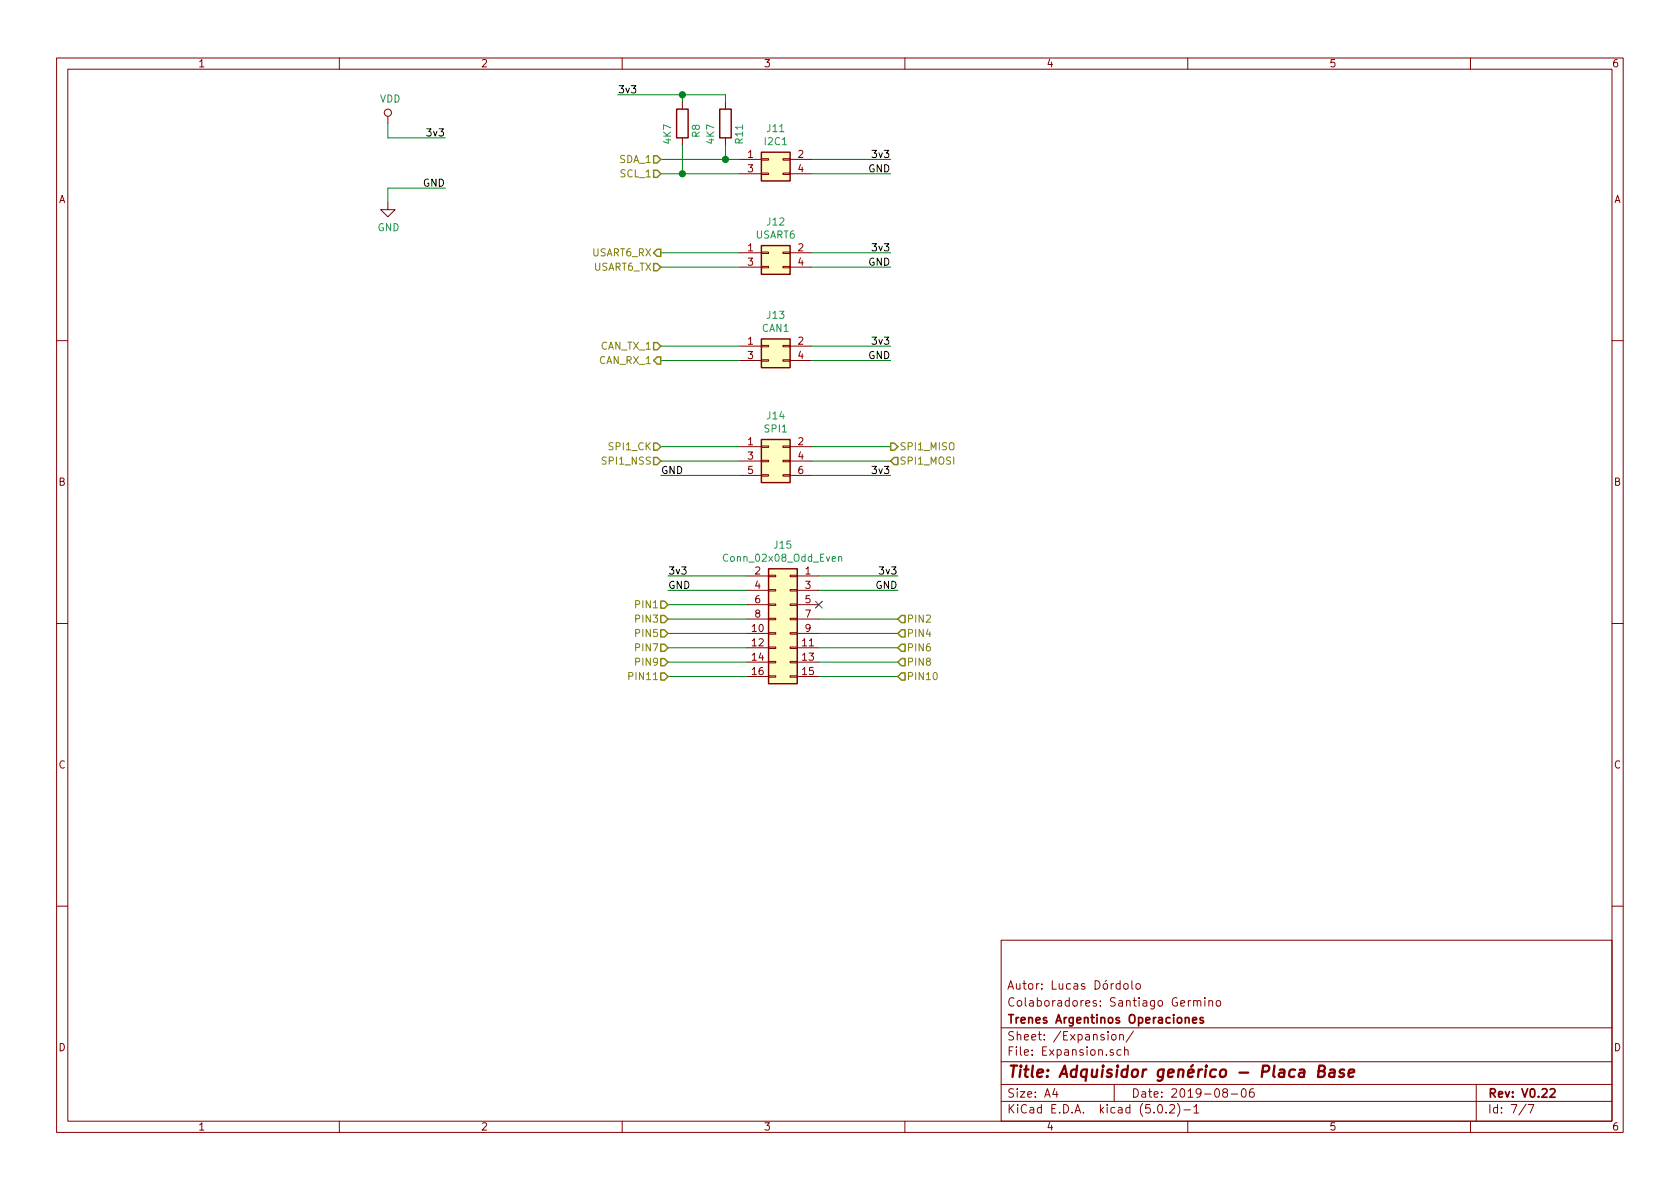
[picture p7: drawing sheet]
EESchema Schematic File Version 4
LIBS:Placa_base-cache
EELAYER 26 0
EELAYER END
$Descr A4 11693 8268
encoding utf-8
Sheet 7 7
Title "Adquisidor genérico - Placa Base"
Date "2019-08-06"
Rev "V0.22"
Comp "Trenes Argentinos Operaciones"
Comment1 "Colaboradores: Santiago Germino"
Comment2 "Autor: Lucas Dórdolo"
Comment3 ""
Comment4 ""
$EndDescr
$Comp
L Connector_Generic:Conn_02x02_Odd_Even J12
U 1 1
P 5350 1750
F 0 "J12" H 5400 1967 50  0000 C CNN
F 1 "USART6" H 5400 1876 50  0000 C CNN
F 2 "Connector_PinHeader_2.54mm:PinHeader_2x02_P2.54mm_Vertical" H 5350 1750 50  0001 C CNN
F 3 "~" H 5350 1750 50  0001 C CNN
	1    5350 1750
	1    0    0    -1  
$EndComp
$Comp
L Connector_Generic:Conn_02x02_Odd_Even J13
U 1 1
P 5350 2400
F 0 "J13" H 5400 2617 50  0000 C CNN
F 1 "CAN1" H 5400 2526 50  0000 C CNN
F 2 "Connector_PinHeader_2.54mm:PinHeader_2x02_P2.54mm_Vertical" H 5350 2400 50  0001 C CNN
F 3 "~" H 5350 2400 50  0001 C CNN
	1    5350 2400
	1    0    0    -1  
$EndComp
$Comp
L Connector_Generic:Conn_02x03_Odd_Even J14
U 1 1
P 5350 3200
F 0 "J14" H 5400 3517 50  0000 C CNN
F 1 "SPI1" H 5400 3426 50  0000 C CNN
F 2 "Connector_PinHeader_2.54mm:PinHeader_2x03_P2.54mm_Vertical" H 5350 3200 50  0001 C CNN
F 3 "~" H 5350 3200 50  0001 C CNN
	1    5350 3200
	1    0    0    -1  
$EndComp
$Comp
L Connector_Generic:Conn_02x08_Odd_Even J15
U 1 1
P 5500 4300
F 0 "J15" H 5550 4817 50  0000 C CNN
F 1 "Conn_02x08_Odd_Even" H 5550 4726 50  0000 C CNN
F 2 "Connector_PinHeader_2.54mm:PinHeader_2x08_P2.54mm_Vertical" H 5500 4300 50  0001 C CNN
F 3 "~" H 5500 4300 50  0001 C CNN
	1    5500 4300
	-1   0    0    -1  
$EndComp
$Comp
L Connector_Generic:Conn_02x02_Odd_Even J11
U 1 1
P 5350 1100
F 0 "J11" H 5400 1317 50  0000 C CNN
F 1 "I2C1" H 5400 1226 50  0000 C CNN
F 2 "Connector_PinHeader_2.54mm:PinHeader_2x02_P2.54mm_Vertical" H 5350 1100 50  0001 C CNN
F 3 "~" H 5350 1100 50  0001 C CNN
	1    5350 1100
	1    0    0    -1  
$EndComp
Wire Wire Line
	4600 1100 5050 1100
Text HLabel 4600 1100 0    50   Input ~ 0
SDA_1
Wire Wire Line
	4600 1200 4750 1200
Text HLabel 4600 1200 0    50   Input ~ 0
SCL_1
Wire Wire Line
	4600 1750 5150 1750
Text HLabel 4600 1750 0    50   Output ~ 0
USART6_RX
Wire Wire Line
	4600 1850 5150 1850
Text HLabel 4600 1850 0    50   Input ~ 0
USART6_TX
Wire Wire Line
	4600 2400 5150 2400
Text HLabel 4600 2400 0    50   Input ~ 0
CAN_TX_1
Wire Wire Line
	4600 2500 5150 2500
Text HLabel 4600 2500 0    50   Output ~ 0
CAN_RX_1
Wire Wire Line
	4600 3100 5150 3100
Text HLabel 4600 3200 0    50   Input ~ 0
SPI1_NSS
Wire Wire Line
	4600 3200 5150 3200
Text HLabel 4600 3100 0    50   Input ~ 0
SPI1_CK
Wire Wire Line
	6200 3100 5650 3100
Text HLabel 6200 3100 2    50   Output ~ 0
SPI1_MISO
Wire Wire Line
	6200 3200 5650 3200
Text HLabel 6200 3200 2    50   Input ~ 0
SPI1_MOSI
Wire Wire Line
	4650 4200 5200 4200
Text HLabel 4650 4200 0    50   Input ~ 0
PIN1
Wire Wire Line
	4650 4300 5200 4300
Text HLabel 4650 4300 0    50   Input ~ 0
PIN3
Wire Wire Line
	4650 4400 5200 4400
Text HLabel 4650 4400 0    50   Input ~ 0
PIN5
Wire Wire Line
	4650 4500 5200 4500
Text HLabel 4650 4500 0    50   Input ~ 0
PIN7
Wire Wire Line
	4650 4600 5200 4600
Text HLabel 4650 4600 0    50   Input ~ 0
PIN9
Wire Wire Line
	4650 4700 5200 4700
Text HLabel 4650 4700 0    50   Input ~ 0
PIN11
Wire Wire Line
	6250 4300 5700 4300
Text HLabel 6250 4300 2    50   Input ~ 0
PIN2
Wire Wire Line
	6250 4400 5700 4400
Text HLabel 6250 4400 2    50   Input ~ 0
PIN4
Wire Wire Line
	6250 4500 5700 4500
Text HLabel 6250 4500 2    50   Input ~ 0
PIN6
Wire Wire Line
	6250 4600 5700 4600
Text HLabel 6250 4600 2    50   Input ~ 0
PIN8
Wire Wire Line
	6250 4700 5700 4700
Text HLabel 6250 4700 2    50   Input ~ 0
PIN10
Wire Wire Line
	5650 1100 6200 1100
Wire Wire Line
	5650 1200 6200 1200
Wire Wire Line
	5650 3300 6200 3300
Wire Wire Line
	4600 3300 5150 3300
Text Label 6200 1100 2    50   ~ 0
3v3
Text Label 6200 1200 2    50   ~ 0
GND
Wire Wire Line
	5650 1750 6200 1750
Wire Wire Line
	5650 1850 6200 1850
Text Label 6200 1750 2    50   ~ 0
3v3
Text Label 6200 1850 2    50   ~ 0
GND
Wire Wire Line
	5700 4000 6250 4000
Wire Wire Line
	5700 4100 6250 4100
Text Label 6250 4000 2    50   ~ 0
3v3
Text Label 6250 4100 2    50   ~ 0
GND
Text Label 6200 3300 2    50   ~ 0
3v3
Text Label 4600 3300 0    50   ~ 0
GND
Wire Wire Line
	5200 4000 4650 4000
Wire Wire Line
	5200 4100 4650 4100
Text Label 4650 4000 0    50   ~ 0
3v3
Text Label 4650 4100 0    50   ~ 0
GND
Wire Wire Line
	5650 2400 6200 2400
Wire Wire Line
	5650 2500 6200 2500
Text Label 6200 2400 2    50   ~ 0
3v3
Text Label 6200 2500 2    50   ~ 0
GND
$Comp
L power:GND #PWR?
U 1 1
P 2700 1400
AR Path="/5D6159E8" Ref="#PWR?"  Part="1" 
AR Path="/5D079A08/5D6159E8" Ref="#PWR?"  Part="1" 
AR Path="/5CD0198B/5D6159E8" Ref="#PWR?"  Part="1" 
AR Path="/5D4DA011/5D6159E8" Ref="#PWR0112"  Part="1" 
F 0 "#PWR0112" H 2700 1150 50  0001 C CNN
F 1 "GND" H 2705 1227 50  0000 C CNN
F 2 "" H 2700 1400 50  0001 C CNN
F 3 "" H 2700 1400 50  0001 C CNN
	1    2700 1400
	1    0    0    -1  
$EndComp
$Comp
L power:VDD #PWR?
U 1 1
P 2700 850
AR Path="/5D6159EE" Ref="#PWR?"  Part="1" 
AR Path="/5D079A08/5D6159EE" Ref="#PWR?"  Part="1" 
AR Path="/5CD0198B/5D6159EE" Ref="#PWR?"  Part="1" 
AR Path="/5D4DA011/5D6159EE" Ref="#PWR0111"  Part="1" 
F 0 "#PWR0111" H 2700 700 50  0001 C CNN
F 1 "VDD" H 2717 1023 50  0000 C CNN
F 2 "" H 2700 850 50  0001 C CNN
F 3 "" H 2700 850 50  0001 C CNN
	1    2700 850 
	1    0    0    -1  
$EndComp
Wire Wire Line
	2700 1400 2700 1300
Wire Wire Line
	2700 1300 3100 1300
Wire Wire Line
	2700 850  2700 950 
Wire Wire Line
	2700 950  3100 950 
Text Label 3100 950  2    50   ~ 0
3v3
Text Label 3100 1300 2    50   ~ 0
GND
NoConn ~ 5700 4200
$Comp
L Device:R R?
U 1 1
P 4750 850
AR Path="/5D2A8D56" Ref="R?"  Part="1" 
AR Path="/5D079A08/5D2A8D56" Ref="R?"  Part="1" 
AR Path="/5CD0198B/5D2A8D56" Ref="R?"  Part="1" 
AR Path="/5D4DA011/5D2A8D56" Ref="R8"  Part="1" 
F 0 "R8" V 4650 850 50  0000 L CNN
F 1 "4K7" V 4850 850 50  0000 L CNN
F 2 "Resistor_SMD:R_0603_1608Metric" V 4680 850 50  0001 C CNN
F 3 "~" H 4750 850 50  0001 C CNN
	1    4750 850 
	-1   0    0    1   
$EndComp
$Comp
L Device:R R?
U 1 1
P 5050 850
AR Path="/5D2AA0B0" Ref="R?"  Part="1" 
AR Path="/5D079A08/5D2AA0B0" Ref="R?"  Part="1" 
AR Path="/5CD0198B/5D2AA0B0" Ref="R?"  Part="1" 
AR Path="/5D4DA011/5D2AA0B0" Ref="R11"  Part="1" 
F 0 "R11" V 4950 850 50  0000 L CNN
F 1 "4K7" V 5150 850 50  0000 L CNN
F 2 "Resistor_SMD:R_0603_1608Metric" V 4980 850 50  0001 C CNN
F 3 "~" H 5050 850 50  0001 C CNN
	1    5050 850 
	-1   0    0    1   
$EndComp
Wire Wire Line
	4750 1000 4750 1200
Connection ~ 4750 1200
Wire Wire Line
	4750 1200 5150 1200
Wire Wire Line
	5050 1000 5050 1100
Connection ~ 5050 1100
Wire Wire Line
	5050 1100 5150 1100
Text Label 4300 650  0    50   ~ 0
3v3
Wire Wire Line
	4750 650  4750 700 
Wire Wire Line
	4300 650  4750 650 
Wire Wire Line
	4750 650  5050 650 
Wire Wire Line
	5050 650  5050 700 
Connection ~ 4750 650 
$EndSCHEMATC
